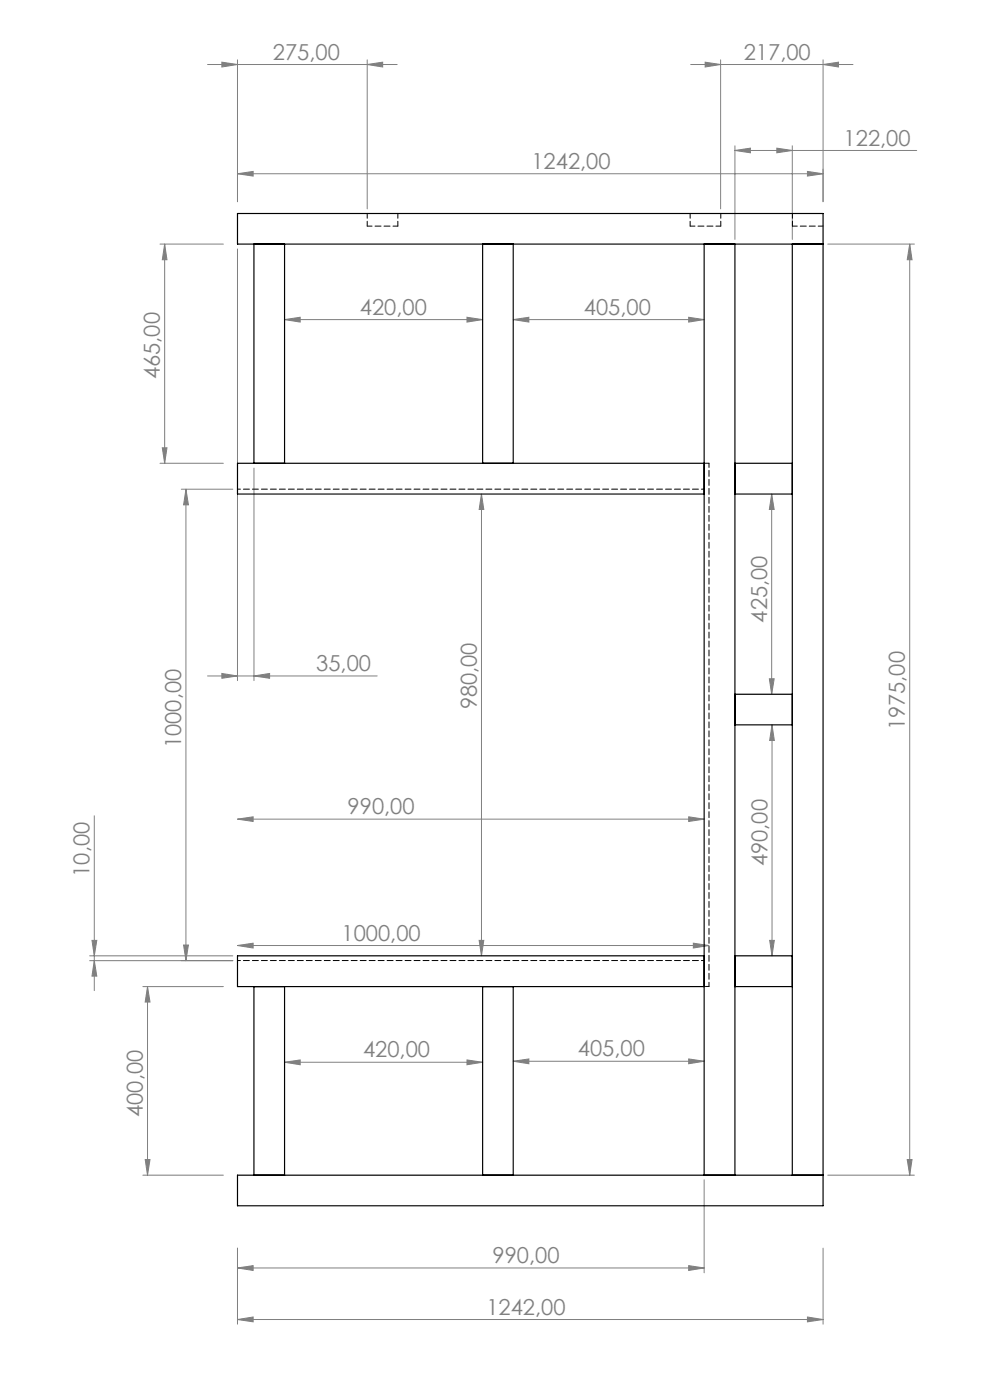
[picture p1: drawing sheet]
<svg xmlns="http://www.w3.org/2000/svg" width="210mm" height="297mm" viewBox="0 0 210 297" stroke-linecap="round" stroke-linejoin="round" font-family="sans-serif">
<g fill="none" stroke="#808080" stroke-width=".21">
<path d="M44 13.7h40.2M47.1 13.2l3.3 .5-3.3 .5zM50.4 12.7v30.1M77.9 13.7l3.3-.5v1zM77.9 12.7v31.6M146.5 13.7h34.4M149.6 13.2l3.3 .5-3.3 .5zM152.9 12.7v31.6M174.6 13.7l3.3-.5v1zM174.6 12.7v30.1M50.4 36.9l3.3-.5v1zM50.4 36.9h124.2"/>
<path d="M155.9 31.9l3.3-.5v1zM155.9 30.9v19.9M155.9 31.9h38.6M164.8 31.4l3.3 .5-3.3 .5zM168.1 30.9v19.9M171.3 36.4l3.3 .5-3.3 .5zM33.9 51.8h13.5M34.9 51.8l.5 3.3h-1zM34.9 51.8v46.5M50.4 52.8v91.6M175.6 51.8h18.4M193 51.8l.5 3.3h-1.1z"/>
<path d="M193 51.8v197.5M60.4 67.8l3.3-.5v1zM60.4 67.8h42M99.1 67.3l3.3 .5-3.3 .5zM108.9 67.8l3.3-.5v1zM108.9 67.8h40.5M146.1 67.3l3.3 .5-3.3 .5zM33.9 98.3h13.5M34.4 95h1l-.5 3.3zM53.9 99.3v45.1M38.5 103.8h10.9M39.4 103.8l.6 3.3h-1.1z"/>
<path d="M39.4 103.8v100M102.1 104.8l.5 3.3h-1zM102.1 104.8v98M163.7 104.8l.5 3.3h-1zM163.7 104.8v42.5M44 143.4h36M47.1 142.9l3.3 .5-3.3 .5zM53.9 143.4l3.3-.5v1zM163.2 144h1l-.5 3.3zM163.8 153.8l.5 3.3h-1zM163.8 153.8v49M20 173.1v37"/>
<path d="M50.4 173.8l3.3-.5v1zM50.4 173.8h99M146.1 173.3l3.3 .5-3.3 .5zM19.5 199.5h1l-.5 3.3zM101.6 199.5h1l-.5 3.3zM163.3 199.5h1l-.5 3.3zM19 203.8h30.4M19 202.8h30.4M20 203.8l.5 3.3h-1zM30.3 209.3h17.1M31.3 209.3l.5 3.3h-1zM31.3 209.3v40"/>
<path d="M38.9 200.5h1.1l-.6 3.3zM50.4 200.6l3.3-.5v1zM50.4 200.6h100M147.1 200.1l3.3 .5-3.3 .5zM60.4 225.4l3.3-.5v1zM60.4 225.4h42M99.1 224.9l3.3 .5-3.3 .5zM108.9 225.1l3.3-.5v1.1zM108.9 225.1h40.5M146.1 224.6l3.3 .5-3.3 .6zM30.3 249.3h17.1M30.8 246h1l-.5 3.3z"/>
<path d="M149.4 250.3v19.7M175.6 249.3h18.4M192.4 246h1.1l-.5 3.3zM50.4 269l3.3-.5v1zM50.4 279.9l3.3-.5v1zM50.4 264.8v16.1M50.4 269h99M50.4 279.9h124.2M146.1 268.5l3.3 .5-3.3 .5zM171.3 279.4l3.3 .5-3.3 .5zM174.6 264.8v16.1"/>
</g>
<g fill="#808080">
<path d="M174.6 13.7l3.3-.5v1zM149.6 13.2l3.3 .5-3.3 .5zM146.1 173.3l3.3 .5-3.3 .5zM50.4 173.8l3.3-.5v1zM147.1 200.1l3.3 .5-3.3 .5zM50.4 200.6l3.3-.5v1z"/>
<path d="M50.4 36.9l3.3-.5v1zM171.3 36.4l3.3 .5-3.3 .5zM50.4 269l3.3-.5v1zM146.1 268.5l3.3 .5-3.3 .5zM155.9 31.9l3.3-.5v1zM164.8 31.4l3.3 .5-3.3 .5zM50.4 279.9l3.3-.5v1zM171.3 279.4l3.3 .5-3.3 .5zM60.4 67.8l3.3-.5v1zM99.1 67.3l3.3 .5-3.3 .5zM108.9 67.8l3.3-.5v1zM146.1 67.3l3.3 .5-3.3 .5zM60.4 225.4l3.3-.5v1zM99.1 224.9l3.3 .5-3.3 .5zM108.9 225.1l3.3-.5v1.1zM146.1 224.6l3.3 .5-3.3 .6z"/>
<path d="M47.1 13.2l3.3 .5-3.3 .5zM77.9 13.7l3.3-.5v1z"/>
<path d="M53.9 143.4l3.3-.5v1zM47.1 142.9l3.3 .5-3.3 .5z"/>
<path d="M163.2 144h1l-.5 3.3zM163.7 104.8l.5 3.3h-1zM163.3 199.5h1l-.5 3.3zM163.8 153.8l.5 3.3h-1zM20 203.8l.5 3.3h-1zM19.5 199.5h1l-.5 3.3zM38.9 200.5h1.1l-.6 3.3zM39.4 103.8l.6 3.3h-1.1z"/>
<path d="M193 51.8l.5 3.3h-1.1zM192.4 246h1.1l-.5 3.3zM34.9 51.8l.5 3.3h-1zM34.4 95h1l-.5 3.3zM31.3 209.3l.5 3.3h-1zM30.8 246h1l-.5 3.3zM102.1 104.8l.5 3.3h-1zM101.6 199.5h1l-.5 3.3z"/>
</g>
<g fill="none" stroke="#000" stroke-width=".25">
<path d="M53.9 51.8v46.5M60.4 51.8v46.5M102.4 51.8v46.5M108.9 51.8v46.5M149.4 51.8v197.5M155.9 51.8v197.5M168.1 51.8v197.5M174.6 51.8h-124.2v-6.5h124.2v210.5h-124.2v-6.5h124.2M149.4 98.3h-99v6.5h99M155.9 98.3h12.2M155.9 104.8h12.2M155.9 147.3h12.2"/>
<path d="M155.9 153.8h12.2M53.9 209.3v40M60.4 209.3v40M102.4 209.3v40M108.9 209.3v40M149.4 202.8h-99v6.5h99M155.9 209.3h12.2M155.9 202.8h12.2"/>
</g>
<path d="M77.9 48v-2.7M84.4 45.3v2.7M84.4 48h-6.5M146.4 48v-2.7M152.9 45.3v2.7M152.9 48h-6.5M168.1 48v-2.7M174.6 48h-6.5" fill="none" stroke="#000" stroke-width=".21" stroke-dasharray="1.3 .6" stroke-dashoffset=".2"/>
<path d="M149.4 103.8h-99M149.4 203.8h-99" fill="none" stroke="#000" stroke-width=".21" stroke-dasharray="1.3 .6" stroke-dashoffset=".7"/>
<path d="M150.4 98.3h-1M150.4 209.3h-1" fill="none" stroke="#000" stroke-width=".21" stroke-dasharray="1.3 .6" stroke-dashoffset=".5"/>
<path d="M150.4 98.3v111" fill="none" stroke="#000" stroke-width=".21" stroke-dasharray="1.3 .6" stroke-dashoffset=".4"/>
<g font-size="4.7" fill="#808080">
<text x="57.9" y="12.7">275,00</text>
<text x="157.8" y="12.7">217,00</text>
<text x="112.7" y="35.8">1242,00</text>
<text x="179" y="30.9">122,00</text>
<text x="76.3" y="66.8">420,00</text>
<text x="123.8" y="66.8">405,00</text>
<text x="33.9" y="80.5" transform="rotate(-90 33.9 80.5)">465,00</text>
<text x="162.7" y="132.1" transform="rotate(-90 162.7 132.1)">425,00</text>
<text x="67.1" y="142.4">35,00</text>
<text x="101.1" y="150.5" transform="rotate(-90 101.1 150.5)">980,00</text>
<text x="192" y="155" transform="rotate(-90 192 155)">1975,00</text>
<text x="38.5" y="158.7" transform="rotate(-90 38.5 158.7)">1000,00</text>
<text x="73.7" y="172.7">990,00</text>
<text x="19" y="186" transform="rotate(-90 19 186)">10,00</text>
<text x="162.8" y="183.8" transform="rotate(-90 162.8 183.8)">490,00</text>
<text x="72.4" y="199.6">1000,00</text>
<text x="77" y="224.3">420,00</text>
<text x="122.6" y="224.1">405,00</text>
<text x="30.3" y="237" transform="rotate(-90 30.3 237)">400,00</text>
<text x="104.5" y="268">990,00</text>
<text x="103.2" y="278.9">1242,00</text>
</g>
</svg>
